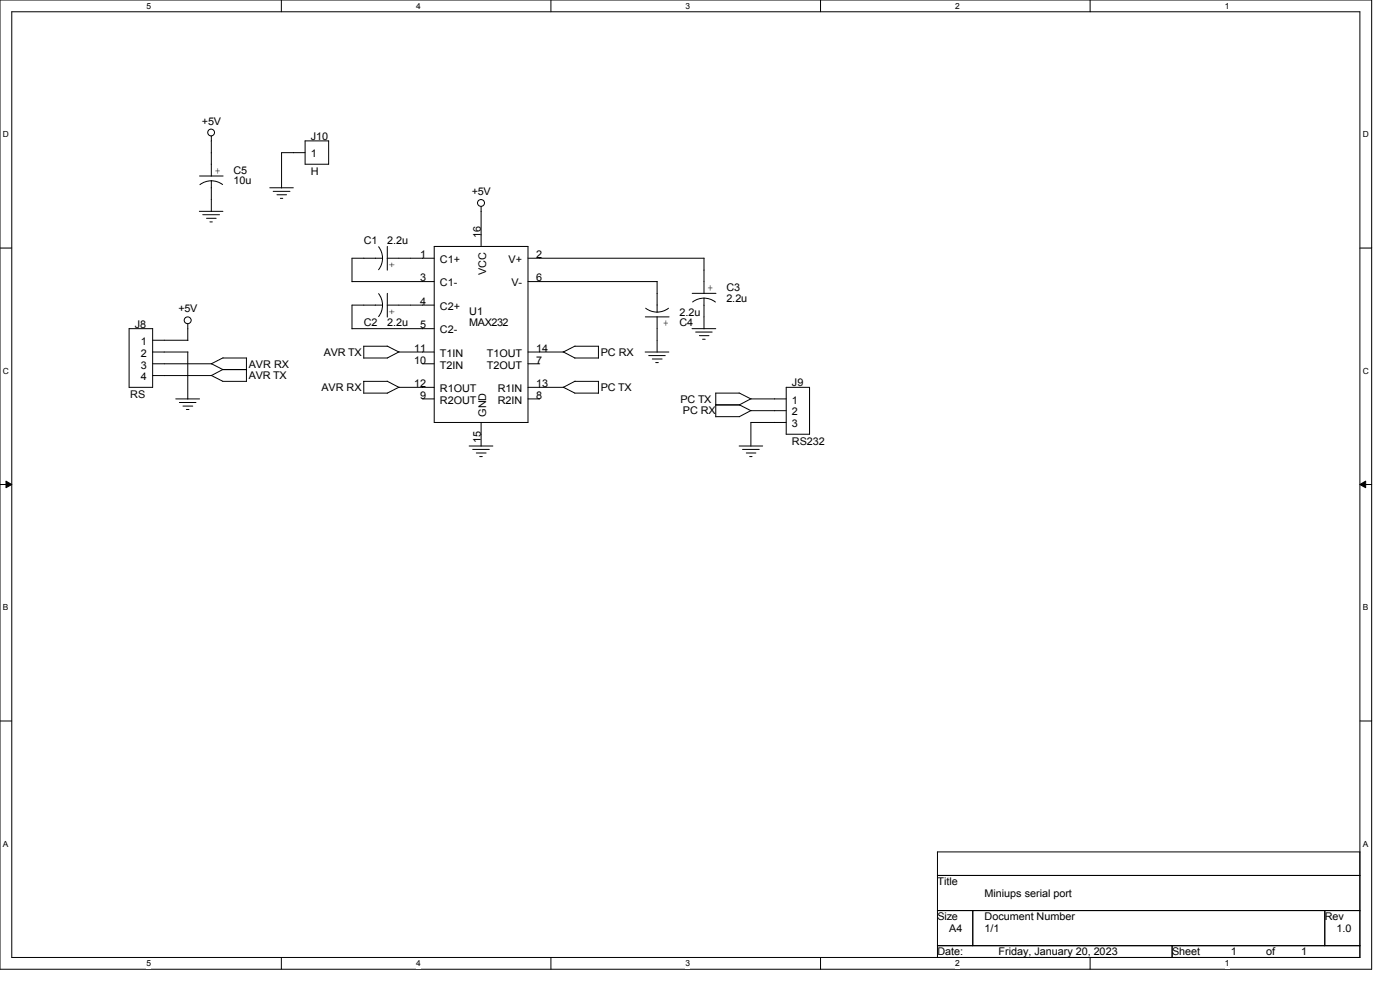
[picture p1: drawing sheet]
<svg xmlns="http://www.w3.org/2000/svg" width="297mm" height="210mm" viewBox="0 0 297 210" stroke-linecap="round" stroke-linejoin="round" font-family="sans-serif">
<path d="M0 0h291v205.6h-291zM2.5 2.5h286v200.6h-286z" fill="none" stroke="#000" stroke-width=".21"/>
<g fill="#fff">
<path d="M31.1 .3h.9v2h-.9z"/>
<path d="M31.1 203.4h.9v2h-.9z"/>
</g>
<path d="M59.7 0v2.5M59.7 203.1v2.5" fill="none" stroke="#000" stroke-width=".21"/>
<g fill="#fff">
<path d="M88.3 .3h.9v2h-.9z"/>
<path d="M88.3 203.4h.9v2h-.9z"/>
</g>
<path d="M116.9 0v2.5M116.9 203.1v2.5" fill="none" stroke="#000" stroke-width=".21"/>
<g fill="#fff">
<path d="M145.5 .3h.9v2h-.9z"/>
<path d="M145.5 203.4h.9v2h-.9z"/>
</g>
<path d="M174.1 0v2.5M174.1 203.1v2.5" fill="none" stroke="#000" stroke-width=".21"/>
<g fill="#fff">
<path d="M202.6 .3h1v2h-1z"/>
<path d="M202.6 203.4h1v2h-1z"/>
</g>
<path d="M231.3 0v2.5M231.3 203.1v2.5" fill="none" stroke="#000" stroke-width=".21"/>
<g fill="#fff">
<path d="M259.8 .3h1v2h-1z"/>
<path d="M259.8 203.4h1v2h-1z"/>
<path d="M.6 27.6h1.3v1.9h-1.3z"/>
<path d="M289.1 27.6h1.3v1.9h-1.3z"/>
<path d="M.6 77.7h1.3v2h-1.3z"/>
<path d="M289.1 77.7h1.3v2h-1.3z"/>
</g>
<path d="M0 52.6h2.5M288.5 52.6h2.5" fill="none" stroke="#000" stroke-width=".21"/>
<g fill="#fff">
<path d="M.6 127.8h1.2v2h-1.2z"/>
<path d="M289.1 127.8h1.2v2h-1.2z"/>
</g>
<path d="M0 102.8h2.5M288.5 102.8h2.5" fill="none" stroke="#000" stroke-width=".21"/>
<path d="M1.3 102.1l1.2 .7-1.2 .7zM288.5 102.8l1.2-.7v1.4z" fill="#000" stroke="#000" stroke-width=".21"/>
<g fill="#fff">
<path d="M.6 178h1.2v2h-1.2z"/>
<path d="M289.1 178h1.2v2h-1.2z"/>
</g>
<g fill="none" stroke="#000" stroke-width=".21">
<path d="M42.3 37.3h5M44.8 38.4l1.5 .2 .9 .6M44.8 38.4l-1.5 .3-.9 .5M44.8 28.9v8.5M44.8 38.4v6.5M57.2 39.8h5M64.7 29.9h5v4.9h-5zM64.7 32.4h-5v7.5M42.3 44.8h5M43 45.6h3.6M43.8 46.3h2M44.5 47.1h.5"/>
<path d="M58 40.6h3.5M58.8 41.3h2M59.5 42.1h.5M74.7 59.7h17.4M80.3 52.3l.5 .9 .4 1.6M81.2 54.8l-.4 1.5-.5 .9M81.2 54.8h-6.5v5M82.1 54.8h10M82.2 52.3v5M92.1 52.3h19.9v37.3h-19.9zM102.1 43.8v8.5M112 59.7h27.4"/>
<path d="M112 54.8h37.4M139.4 59.7v6.5M149.4 54.8v7.5M27.4 69.7h5v12.5h-5zM32.4 74.7h7.5M32.4 77.2h12.5M32.4 72.2h7.5M32.4 79.7h12.5M39.8 68.7v3.5M39.8 74.7v10M44.8 77.1l2.5 1.3M44.8 79.6l2.5 1.3"/>
<path d="M47.2 78.4h5.1M47.3 75.9h5M47.3 75.9l-2.5 1.3M47.3 78.4l-2.5 1.3M52.3 75.9v5M77.1 73.4h5.1M77.2 75.9h5M77.2 73.4v2.6M80.3 62.3l.5 .9 .4 1.5M81.2 64.7l-.4 1.6-.5 .9M81.2 64.7h-6.5v5h17.4M82.1 73.4l2.5 1.3h7.5"/>
<path d="M82.1 64.7h10M82.2 62.2v5.1M84.7 74.6l-2.5 1.3M89.6 77.2h2.5M112 74.7h7.5M112 77.2h2.5M119.5 74.6l2.5 1.3M121.9 75.9h5.1M122 73.4h5M122 73.4l-2.5 1.3M127 73.4v2.6M136.9 74.7h5"/>
<path d="M136.9 67.2h5M137 65.4l.9 .5 1.5 .3M137.6 75.4h3.5M138.4 76.2h2.1M139.1 76.9h.6M139.4 67.2v7.5M141.8 65.4l-.9 .5-1.5 .3M146.8 69.7h5M146.9 62.2h5M147.6 70.4h3.5M148.4 71.2h2M149.1 72h.5"/>
<path d="M149.4 63.2l1.5 .3 .9 .6M149.4 63.2l-1.6 .3-.9 .6M149.4 63.2v6.6M37.3 84.6h5M38.1 85.4h3.5M38.8 86.1h2.1M39.5 86.9h.6M47.2 80.9h5.1M77.1 80.9h5.1M77.2 83.4h5M77.2 80.9v2.5M82.1 80.9l2.5 1.3h7.5"/>
<path d="M84.7 82.1l-2.5 1.3M89.6 84.6h2.5M99.5 94.6h5.1M100.3 95.3h3.5M101 96.1h2.1M101.8 96.9h.5M102.1 89.6v5.1M112 84.6h2.5M112 82.2h7.5M119.5 82.1l2.5 1.3M121.9 83.4h5.1M127 80.9v2.5"/>
<path d="M127 80.9h-5l-2.5 1.3M151.8 83.4h5M151.8 85.9h5.1M151.8 83.4v5h5.1M156.8 83.4l2.5 1.2h7.5M156.8 94.6h5M156.8 85.9l2.5 1.2h7.5M157.5 95.3h3.6M158.3 96.1h2.1M159 96.9h.6M159.3 87.1l-2.5 1.3M159.3 84.6l-2.5 1.3"/>
<path d="M166.8 89.6h-7.5v5.1M166.8 82.2h4.9v9.9h-4.9zM0 153h2.5M288.5 153h2.5M198.9 180.7h89.6v22.4h-89.6zM198.9 185.7h89.6M198.9 193.2h89.6M206.4 193.2v7.4M281.1 193.2v7.4M198.9 200.6h89.6M248.7 200.6v2.5"/>
<circle cx="44.8" cy="28.1" r=".72"/>
<circle cx="102.1" cy="43.1" r=".73"/>
<circle cx="39.8" cy="68" r=".73"/>
</g>
<g font-size="2.2">
<text x="42.8" y="26.4">+5V</text>
<text x="66" y="29.7">J10</text>
<text x="66" y="33.4">1</text>
<text x="45.5" y="36.9">+</text>
<text x="49.5" y="36.9">C5</text>
<text x="49.5" y="39.1">10u</text>
<text x="66" y="37.1">H</text>
<text x="100.1" y="41.4">+5V</text>
<text x="77.2" y="51.8">C1</text>
<text x="82.2" y="51.8">2.2u</text>
<text x="102" y="50.5" transform="rotate(-90 102 50.5)">16</text>
<text x="82.5" y="55.5" transform="rotate(90 82.5 55.5)">+</text>
<text x="89.1" y="54.7">1</text>
<text x="89.1" y="59.7">3</text>
<text x="93.3" y="55.8">C1+</text>
<text x="103.1" y="58.3" transform="rotate(-90 103.1 58.3)">VCC</text>
<text x="107.9" y="55.8">V+</text>
<text x="113.8" y="59.7">6</text>
<text x="113.8" y="54.7">2</text>
<text x="82.5" y="65.5" transform="rotate(90 82.5 65.5)">+</text>
<text x="89.1" y="64.7">4</text>
<text x="93.3" y="65.7">C2+</text>
<text x="93.3" y="60.7">C1-</text>
<text x="108.5" y="60.7">V-</text>
<text x="150.1" y="61.8">+</text>
<text x="154.1" y="61.8">C3</text>
<text x="154.1" y="64">2.2u</text>
<text x="28.6" y="69.5">J8</text>
<text x="37.8" y="66.3">+5V</text>
<text x="77.2" y="69.3">C2</text>
<text x="82.2" y="69.3">2.2u</text>
<text x="89.1" y="69.7">5</text>
<text x="93.3" y="70.7">C2-</text>
<text x="99.6" y="66.8">U1</text>
<text x="99.6" y="69.3">MAX232</text>
<text x="141.9" y="67.9" transform="rotate(-180 141.9 67.9)">+</text>
<text x="144.1" y="69.3">C4</text>
<text x="144.1" y="67">2.2u</text>
<text x="29.9" y="73.2">1</text>
<text x="29.9" y="75.7">2</text>
<text x="52.8" y="78">AVR RX</text>
<text x="68.7" y="75.5">AVR TX</text>
<text x="87.8" y="74.6">11</text>
<text x="87.8" y="77.1">10</text>
<text x="93.3" y="75.7">T1IN</text>
<text x="103.3" y="75.7">T1OUT</text>
<text x="113.8" y="74.6">14</text>
<text x="113.8" y="77.1">7</text>
<text x="127.5" y="75.5">PC RX</text>
<text x="29.9" y="78.2">3</text>
<text x="29.9" y="80.7">4</text>
<text x="52.8" y="80.4">AVR TX</text>
<text x="68.2" y="82.9">AVR RX</text>
<text x="87.8" y="82.1">12</text>
<text x="93.3" y="78.2">T2IN</text>
<text x="93.3" y="83.2">R1OUT</text>
<text x="103.3" y="78.2">T2OUT</text>
<text x="105.6" y="83.2">R1IN</text>
<text x="113.8" y="82.1">13</text>
<text x="127.5" y="82.9">PC TX</text>
<text x="168" y="82">J9</text>
<text x="27.6" y="84.4">RS</text>
<text x="89.1" y="84.6">9</text>
<text x="93.3" y="85.6">R2OUT</text>
<text x="103.1" y="88.4" transform="rotate(-90 103.1 88.4)">GND</text>
<text x="105.6" y="85.6">R2IN</text>
<text x="113.8" y="84.6">8</text>
<text x="144.4" y="85.4">PC TX</text>
<text x="144.9" y="87.9">PC RX</text>
<text x="168" y="85.6">1</text>
<text x="168" y="88.1">2</text>
<text x="102" y="94" transform="rotate(-90 102 94)">15</text>
<text x="168" y="94.4">RS232</text>
<text x="168" y="90.6">3</text>
<text x="198.9" y="187.7">Title</text>
<text x="208.9" y="190.2">Miniups serial port</text>
<text x="198.9" y="195.2">Size</text>
<text x="201.4" y="197.7">A4</text>
<text x="208.9" y="197.7">1/1</text>
<text x="208.9" y="195.2">Document Number</text>
<text x="281.1" y="195.2">Rev</text>
<text x="283.5" y="197.7">1.0</text>
<text x="198.9" y="202.7">Date:</text>
<text x="211.8" y="202.7">Friday, January 20, 2023</text>
<text x="248.7" y="202.7">Sheet</text>
<text x="261.1" y="202.7">1</text>
<text x="268.6" y="202.7">of</text>
<text x="276.1" y="202.7">1</text>
</g>
<g font-size="1.8">
<text x="31.1" y="1.9">5</text>
<text x="88.3" y="1.9">4</text>
<text x="145.5" y="1.9">3</text>
<text x="202.6" y="1.9">2</text>
<text x="259.8" y="1.9">1</text>
<text x=".6" y="29.2">D</text>
<text x="289.1" y="29.2">D</text>
<text x=".6" y="79.3">C</text>
<text x="289.1" y="79.3">C</text>
<text x=".6" y="129.5">B</text>
<text x="289.1" y="129.5">B</text>
<text x=".6" y="179.6">A</text>
<text x="289.1" y="179.6">A</text>
<text x="31.1" y="205">5</text>
<text x="88.3" y="205">4</text>
<text x="145.5" y="205">3</text>
<text x="202.6" y="205">2</text>
<text x="259.8" y="205">1</text>
</g>
</svg>
